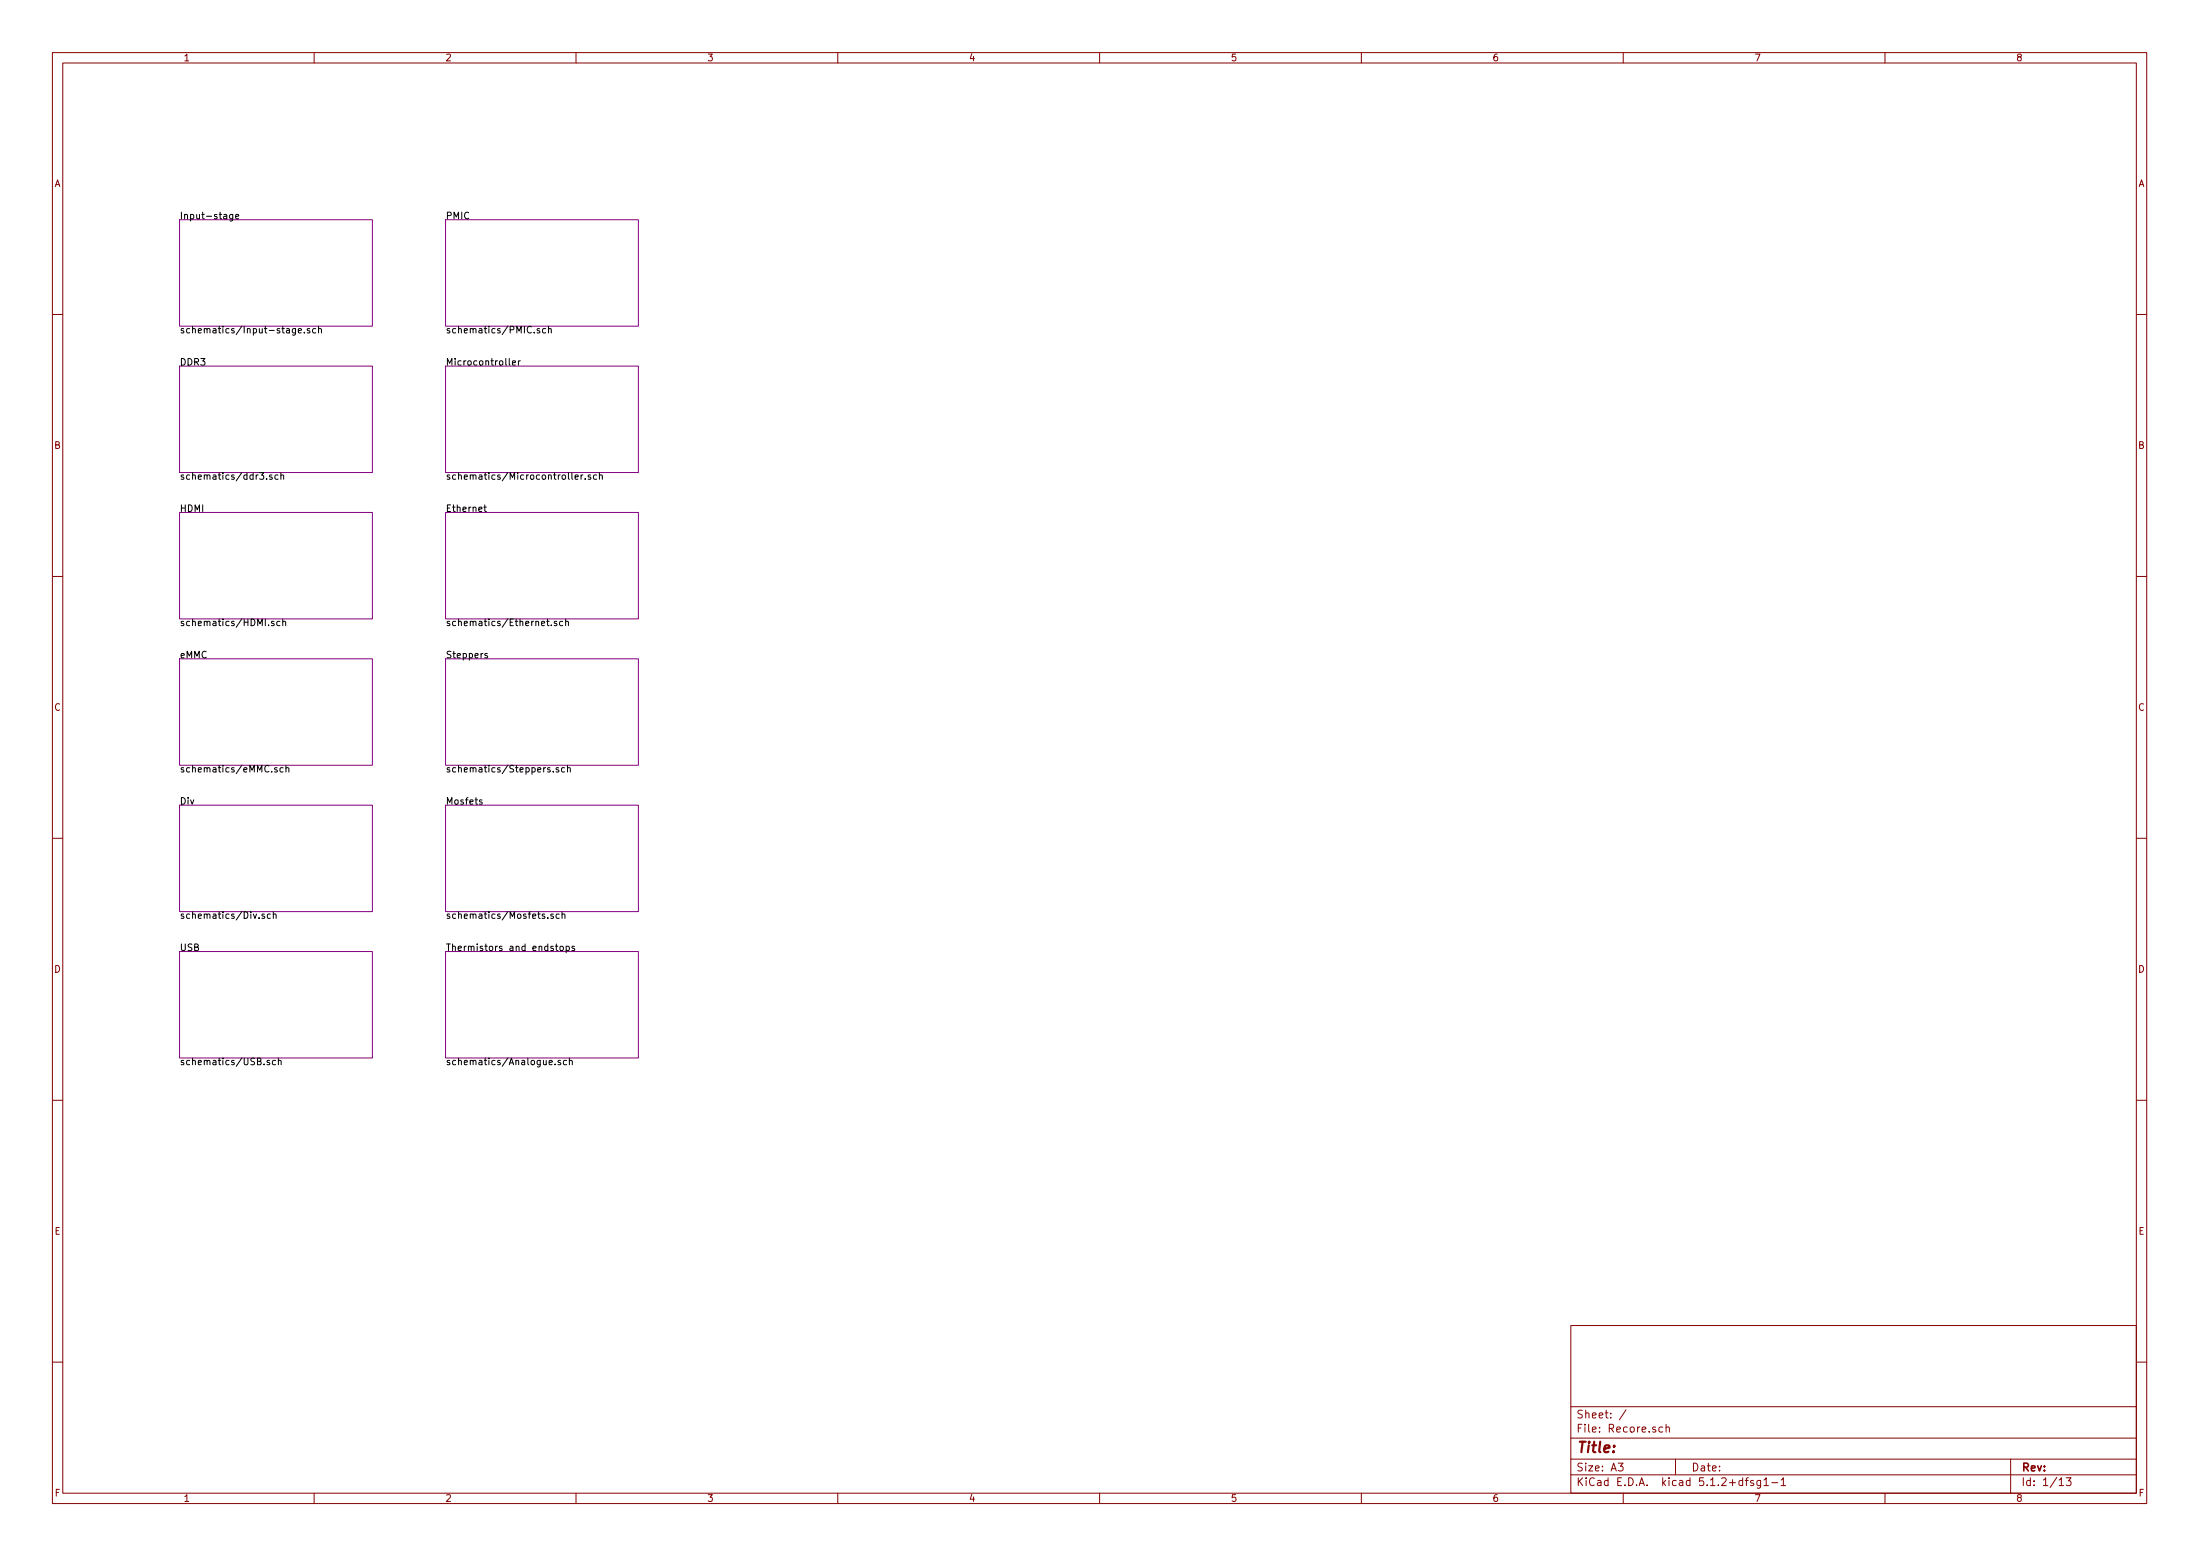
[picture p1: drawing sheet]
<svg xmlns="http://www.w3.org/2000/svg" width="420mm" height="297mm" viewBox="0 0 420 297" stroke-linecap="round" stroke-linejoin="round" font-family="sans-serif">
<g fill="none" stroke="#840000" stroke-width=".19">
<path d="M10 10h400v277h-400zM12 12h396v273.1h-396zM60 10v2M110 10v2M160 10v2M210 10v2M260 10v2M310 10v2M360 10v2M10 60h2M408 60h2M10 110h2"/>
<path d="M408 110h2M10 160h2M408 160h2M10 210h2M408 210h2M300 253h108v32.1h-108zM10 260h2M300 278.5h108M300 274.5h108M300 268.5h108M309 279.3h1l-.5 .6 .4 .1v.7l-.2 .1-.7-.1M310.5 269.1l-1.2 2"/>
<path d="M317.6 272.5l-.5-.1-.3 .3 .1 .6 .2 .1 .5-.1M318.2 272.5l.2-.1 .3 .1 .1 .9M318.2 271.9v1.5M320 278.5v3M384 278.5v6.6M408 260h2M60 285.1v1.9M110 285.1v1.9M160 285.1v1.9M210 285.1v1.9M260 285.1v1.9M300 281.5h108"/>
<path d="M310 285.1v1.9M333.3 282.6h.6M333.9 282.1l-.4 .2v1.3M334.9 282.7l-.4-.1-.2 .2 .1 .2 .5 .2v.3h-.6M336.2 282.6v1.2l-.3 .3-.3-.1M336.2 282.7l-.4-.1-.3 .3 .1 .6 .2 .1 .4-.1M336.9 282.5l.4-.4v1.5M336.9 283.6h.8M338.4 283h1.1M340.2 282.5l.4-.4v1.5M340.2 283.6h.8M360 285.1v1.9"/>
<path d="M393.2 282.5l.5-.4v1.5M393.2 283.6h.9M394.6 282.1h.9l-.5 .6 .5 .1v.7l-.3 .1-.6-.1"/>
</g>
<path d="M34.3 41.9h36.8v20.4h-36.8zM85.1 41.9h36.8v20.4h-36.8zM34.3 69.9h36.8v20.3h-36.8zM85.1 69.9h36.8v20.3h-36.8zM34.3 97.8h36.8v20.3h-36.8zM85.1 97.8h36.8v20.3h-36.8zM34.3 125.8h36.8v20.3h-36.8zM85.1 125.8h36.8v20.3h-36.8zM34.3 153.7h36.8v20.3h-36.8zM85.1 153.7h36.8v20.3h-36.8zM34.3 181.6h36.8v20.4h-36.8zM85.1 181.6h36.8v20.4h-36.8z" fill="none" stroke="#840084" stroke-width=".19"/>
<g fill="none" stroke="#000" stroke-width=".19">
<path d="M44.4 40.9v1.2l-.2 .1-.3-.1M44.4 41l-.3-.1-.3 .3 .2 .5h.4M45 41.3l.6-.1-.1-.2-.3-.1-.2 .2 .1 .6h.4M56.4 62.7v1l-.2 .3-.3-.1M56.4 62.8l-.3-.1-.3 .3 .2 .5h.4M57 63.1l.6-.1-.1-.2-.4-.1-.1 .2v.6h.5M58.1 63.4v.2M59.2 62.8l-.3-.1-.2 .2v.2l.5 .1v.3h-.5M60.3 62.8l-.4-.1-.2 .3 .1 .5h.5M60.8 62.9l.5-.1 .1 .8M60.8 62.3v1.3M97.3 68.4v1.1l.1 .2"/>
<path d="M97.9 69.3l.6-.1-.1-.3h-.4l-.1 .1v.7h.5M99 68.9v.8M99.4 68.9l-.4 .2M103 62.8l-.3-.1-.1 .2v.2l.4 .1v.3h-.4M104.2 62.8l-.4-.1-.2 .3 .1 .5h.5M104.7 62.9l.2-.2 .3 .1 .1 .8M104.7 62.3v1.3M50.9 91.4v.1M51.9 90.7h-.3l-.1 .1v.2l.4 .1v.4h-.4M53.1 90.7h-.4l-.2 .2 .1 .6h.5M53.6 90.8l.2-.1h.3l.1 .8M53.6 90.2v1.3"/>
<path d="M92.4 96.8h.5M92.6 96.4v1.1l.3 .1M109.8 91.1l.6-.1v-.3h-.4l-.2 .1 .1 .7h.5M111 90.7v.8M111.3 90.7l-.3 .2M111.8 91.4v.1M112.8 90.7h-.3l-.2 .1 .1 .2 .4 .1v.4h-.5M113.9 90.7h-.3l-.3 .2 .2 .6h.4M114.5 90.8l.2-.1h.3v.8M114.5 90.2v1.3M52.3 118.7l-.3-.1-.2 .2 .1 .2 .4 .1v.3h-.5M53.5 118.7l-.4-.1-.2 .2 .1 .6h.5"/>
<path d="M54 118.7l.2-.1 .3 .1 .1 .7M54 118.2v1.2M104.4 118.6h.5M104.6 118.2v1.1l.3 .1M105.3 119.3v.1M106.3 118.7l-.3-.1-.2 .2 .1 .2 .4 .1v.3h-.5M107.5 118.7l-.4-.1-.2 .2 .1 .6h.5M108 118.7l.2-.1 .3 .1 .1 .7M108 118.2v1.2M93.1 124.8h-.3l-.2 .1 .1 .2 .4 .1v.3h-.5M52.9 146.6l-.3-.1-.2 .2 .1 .2 .4 .1v.3h-.5M54.1 146.6l-.4-.1-.2 .3 .1 .5h.5"/>
<path d="M54.6 146.7l.2-.2 .3 .1 .1 .8M54.6 146.1v1.3M92 152.7h-.3l-.1 .2v.1l.4 .2v.3h-.4M105.7 147.3v.1M106.7 146.6l-.3-.1-.2 .2v.2l.5 .1v.3h-.5M107.8 146.6l-.3-.1-.3 .3 .1 .5h.5M108.4 146.7l.2-.2 .3 .1v.8M108.4 146.1v1.3M50.5 174.5h-.3l-.2 .2 .1 .1 .4 .2v.3h-.5M51.6 174.5h-.3l-.2 .2 .1 .6h.4M52.2 174.6l.2-.1h.3v.8M52.2 174.1v1.2"/>
<path d="M104.6 175.2v.1M105.7 174.5h-.3l-.2 .2v.1l.5 .2v.3h-.5M106.8 174.5h-.3l-.3 .2 .1 .6h.5M107.3 174.6l.2-.1h.3l.1 .8M107.3 174.1v1.2M106.1 180.6h.5M106.2 180.2v1.1l.4 .2M107 180.7l.3-.1 .3 .3-.1 .5-.3 .1-.2-.2zM108.1 180.7l.4-.1 .2 .3-.1 .5h-.5M108.1 180.6v1.3M109.7 180.7l-.3-.1-.2 .2 .1 .2 .4 .1v.3h-.5M51.5 202.5l-.3-.1-.2 .2 .1 .2 .4 .1v.3h-.5"/>
<path d="M52.6 202.5l-.4-.1-.2 .3 .1 .5h.5M53.2 202.6l.1-.2 .3 .1 .1 .8M53.2 202v1.3M106 203.1v.2M107 202.5l-.2-.1-.2 .2v.2l.4 .1v.3h-.4M108.2 202.5l-.4-.1-.2 .3 .1 .5h.5M108.7 202.6l.2-.2 .3 .1 .1 .8M108.7 202v1.3"/>
</g>
<text font-size="2.8" fill="#840000" x="301" y="277.3">Title:</text>
<g font-size="2.1" fill="#840000">
<text x="301" y="273.5">File: Recore.sch</text>
<text x="301" y="270.8">Sheet: /</text>
<text x="301" y="280.9">Size: A3</text>
<text x="323" y="280.9">Date:</text>
<text x="386" y="280.9">Rev:</text>
<text x="301" y="283.7">KiCad E.D.A. kicad 5.1.2+dfsg1-1</text>
<text x="386" y="283.7">Id: 1/13</text>
</g>
<g font-size="1.8" fill="#840000">
<text x="35" y="11.7">1</text>
<text x="85" y="11.7">2</text>
<text x="135" y="11.7">3</text>
<text x="185" y="11.7">4</text>
<text x="235" y="11.7">5</text>
<text x="285" y="11.7">6</text>
<text x="335" y="11.7">7</text>
<text x="385" y="11.7">8</text>
<text x="10.4" y="35.7">A</text>
<text x="408.4" y="35.7">A</text>
<text x="10.4" y="85.7">B</text>
<text x="408.4" y="85.7">B</text>
<text x="10.4" y="135.7">C</text>
<text x="408.4" y="135.7">C</text>
<text x="10.4" y="185.7">D</text>
<text x="408.4" y="185.7">D</text>
<text x="10.4" y="235.7">E</text>
<text x="408.4" y="235.7">E</text>
<text x="10.5" y="285.7">F</text>
<text x="35" y="286.7">1</text>
<text x="85" y="286.7">2</text>
<text x="135" y="286.7">3</text>
<text x="185" y="286.7">4</text>
<text x="235" y="286.7">5</text>
<text x="285" y="286.7">6</text>
<text x="335" y="286.7">7</text>
<text x="385" y="286.7">8</text>
<text x="408.5" y="285.7">F</text>
</g>
<g font-size="1.8">
<text x="34.3" y="41.8">Input-stage</text>
<text x="85.1" y="41.8">PMIC</text>
<text x="34.3" y="63.6">schematics/Input-stage.sch</text>
<text x="85.1" y="63.6">schematics/PMIC.sch</text>
<text x="34.3" y="69.8">DDR3</text>
<text x="85.1" y="69.8">Microcontroller</text>
<text x="34.3" y="91.6">schematics/ddr3.sch</text>
<text x="85.1" y="91.6">schematics/Microcontroller.sch</text>
<text x="34.3" y="97.7">HDMI</text>
<text x="85.1" y="97.7">Ethernet</text>
<text x="34.3" y="119.5">schematics/HDMI.sch</text>
<text x="85.1" y="119.5">schematics/Ethernet.sch</text>
<text x="34.3" y="125.7">eMMC</text>
<text x="85.1" y="125.7">Steppers</text>
<text x="34.3" y="147.5">schematics/eMMC.sch</text>
<text x="85.1" y="147.5">schematics/Steppers.sch</text>
<text x="34.3" y="153.6">Div</text>
<text x="85.1" y="153.6">Mosfets</text>
<text x="34.3" y="175.4">schematics/Div.sch</text>
<text x="85.1" y="175.4">schematics/Mosfets.sch</text>
<text x="34.3" y="181.5">USB</text>
<text x="85.1" y="181.5">Thermistors and endstops</text>
<text x="34.3" y="203.3">schematics/USB.sch</text>
<text x="85.1" y="203.3">schematics/Analogue.sch</text>
</g>
</svg>
